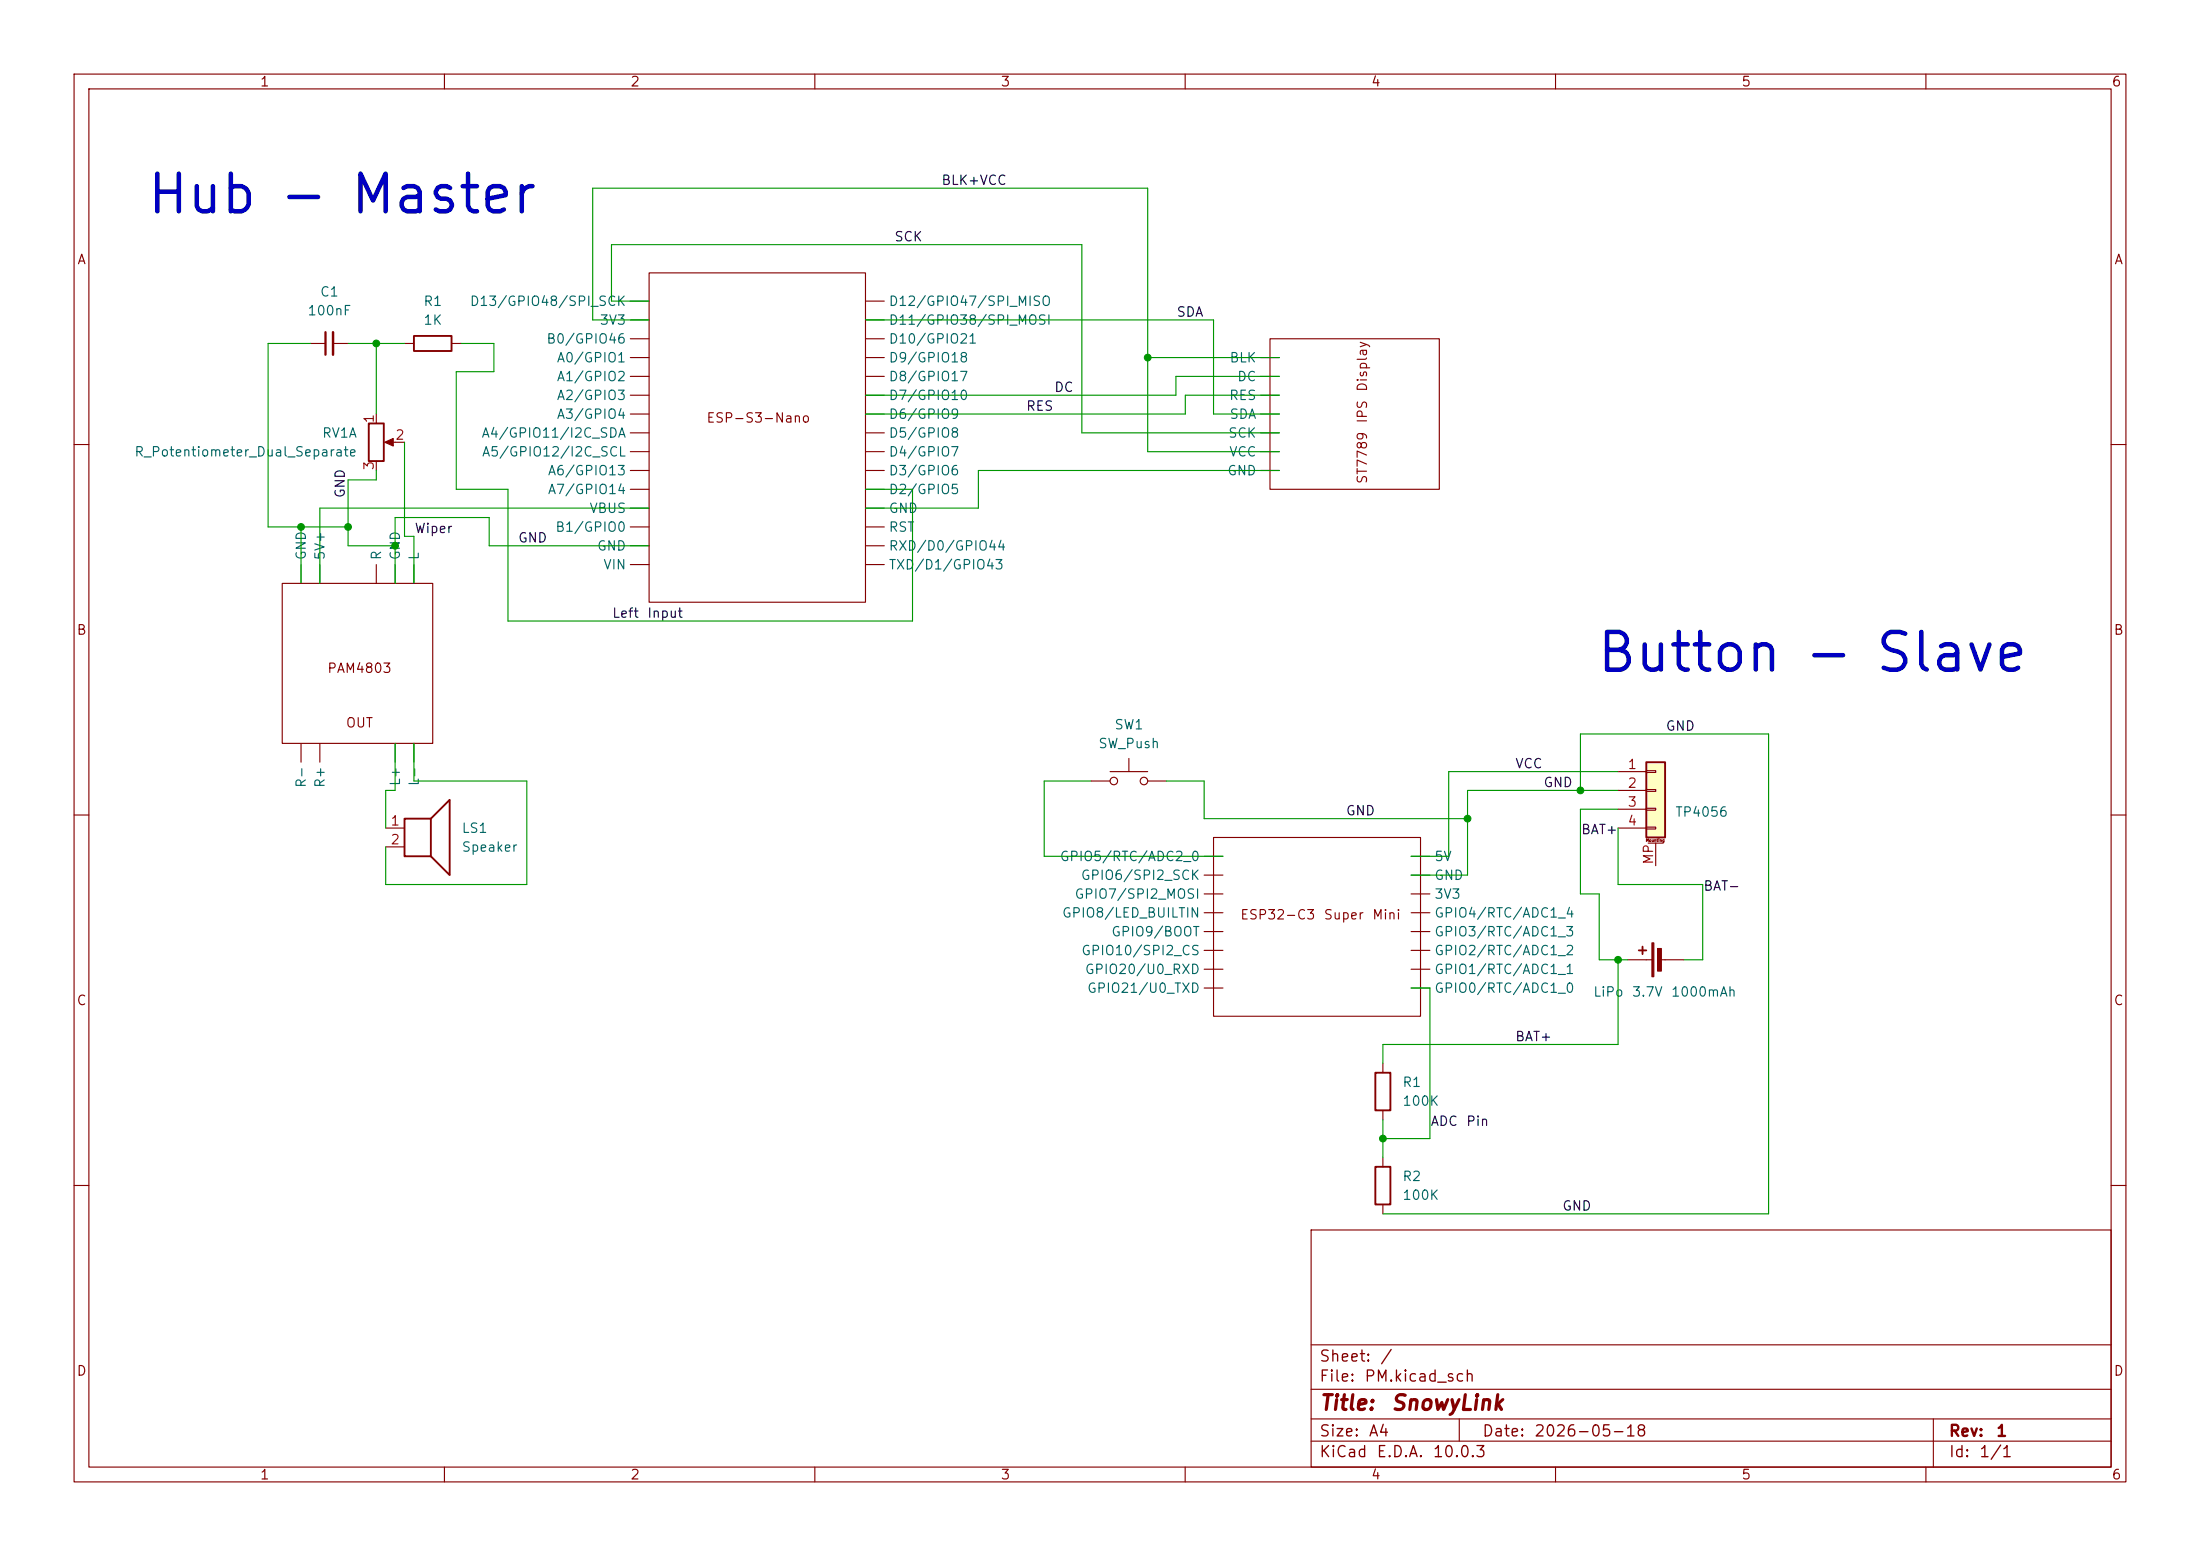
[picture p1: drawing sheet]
<svg xmlns="http://www.w3.org/2000/svg" width="297mm" height="210mm" viewBox="0 0 297 210" stroke-linecap="round" stroke-linejoin="round" font-family="sans-serif">
<g fill="none" stroke="#840000" stroke-width=".15">
<path d="M10 10h277v190h-277zM12 12h273v186h-273zM60 10v2M110 10v2M160 10v2M210 10v2M260 10v2M41.9 46.4h2M45 46.4h2M54.6 46.4h1.3M61 46.4h1.2M10 60h2"/>
<path d="M285 60h2M10 110h2M52.1 111.8h2.5M52.1 114.3h2.5M285 110h2M219.7 129.5h3.3M224 129.5h3.3M186.7 156.2v1.3M10 160h2M177 166h108v32h-108zM186.7 162.6v1.2M285 160h2"/>
<path d="M60 198v2M110 198v2M160 198v2M177 194.5h108M177 191.5h108M177 187.5h108M177 181.5h108M197 191.5v3M210 198v2M260 198v2M261 191.5v6.5"/>
</g>
<path d="M55.9 45.3h5.1v2.1h-5.1zM54.6 110.5h3.6v5.1h-3.6zM58.2 110.5l2.5-2.5v10.1l-2.5-2.5M221.2 128.3h1M221.7 127.8v1M185.7 157.5h2v5.1h-2z" fill="none" stroke="#840000" stroke-width=".25"/>
<path d="M43.9 44.8v3.1" fill="none" stroke="#840000" stroke-width=".3"/>
<path d="M45 44.8v3.1" fill="none" stroke="#840000" stroke-width=".33"/>
<g fill="#840000" stroke="#840000" stroke-width=".15">
<path d="M223 127.3h.3v4.5h-.3z"/>
<path d="M223.8 128h.5v3.1h-.5z"/>
</g>
<path d="M222.2 102.9h2.6v10.1h-2.6z" fill="#ffffc2"/>
<path d="M49.8 57.2h2v5h-2zM222.2 102.9h2.6v10.1h-2.6zM185.7 144.8h2v5.1h-2z" fill="none" stroke="#840000" stroke-width=".25"/>
<g fill="none" stroke="#840000" stroke-width=".15">
<path d="M87.6 36.8h29.2v44.5h-29.2zM50.8 55.9v1.3M52.3 59.7h2.3M85.1 40.6h2.5M85.1 43.2h2.5M85.1 45.7h2.5M85.1 48.3h2.5M85.1 50.8h2.5M85.1 53.3h2.5M85.1 55.9h2.5M85.1 58.4h2.5M116.8 40.6h2.6"/>
<path d="M116.8 43.2h2.6M116.8 45.7h2.6M116.8 48.3h2.6M116.8 50.8h2.6M116.8 53.3h2.6M116.8 55.9h2.6M116.8 58.4h2.6M170.2 48.3h2.5M170.2 50.8h2.5M170.2 53.3h2.5M170.2 55.9h2.5M170.2 58.4h2.5"/>
<path d="M171.4 45.7h22.9v20.3h-22.9zM38.1 78.7h20.3v21.6h-20.3zM40.6 76.2v2.5M43.2 76.2v2.5M50.8 62.2v1.3M50.8 76.2v2.5M53.3 76.2v2.5M55.9 76.2v2.5M85.1 61h2.5M85.1 63.5h2.5M85.1 66h2.5M85.1 68.6h2.5"/>
<path d="M85.1 71.1h2.5M85.1 73.7h2.5M85.1 76.2h2.5M116.8 61h2.6M116.8 63.5h2.6M116.8 66h2.6M116.8 68.6h2.6M116.8 71.1h2.6M116.8 73.7h2.6M116.8 76.2h2.6M170.2 61h2.5M170.2 63.5h2.5"/>
<path d="M40.6 100.3v2.6M43.2 100.3v2.6M53.3 100.3v2.6M55.9 100.3v2.6M147.3 105.4h2.6M149.9 104.1h5M152.4 102.4v1.7M154.9 105.4h2.6M162.6 115.6h2.5M162.6 118.1h2.5M163.8 113h28v24.2h-28zM190.5 115.6h2.5"/>
<path d="M190.5 118.1h2.5M218.4 104.1h3.8M218.4 106.7h3.8M218.4 109.2h3.8M218.4 111.8h3.8M222.2 104h1.3v.3h-1.3zM222.2 106.6h1.3v.2h-1.3zM222.2 109.1h1.3v.2h-1.3zM222.2 111.6h1.3v.3h-1.3zM222.5 113.8h2M223.5 113.8v3M162.6 120.7h2.5"/>
<path d="M162.6 123.2h2.5M162.6 125.7h2.5M162.6 128.3h2.5M162.6 130.8h2.5M162.6 133.4h2.5M190.5 120.7h2.5M190.5 123.2h2.5M190.5 125.7h2.5M190.5 128.3h2.5M190.5 130.8h2.5M190.5 133.4h2.5M186.7 143.5v1.3"/>
<path d="M186.7 149.9v1.2"/>
<circle cx="150.4" cy="105.4" r=".51"/>
<circle cx="154.4" cy="105.4" r=".51"/>
</g>
<path d="M51.9 59.7l1.2-.5v1z" fill="#840000" stroke="#840000" stroke-width=".15"/>
<g fill="none" stroke="#009600" stroke-width=".15">
<path d="M41.9 46.4h-5.7v24.7h10.8M47 46.4h7.6M50.8 46.4v9.5M54.6 59.7v12.7h1.3v6.3M62.2 46.4h4.5v3.8h-5.1v15.8h7v17.8h54.6v-17.8h-6.4M87.6 43.2h-7.6v-17.8h74.9v35.6h17.8M87.6 40.6h-5.1v-7.6h63.5v25.4h26.7M116.8 43.2h47v12.7h8.9M154.9 48.3h17.8M172.7 50.8h-14v2.5h-41.9M172.7 53.3h-12.7v2.6h-43.2M40.6 71.1v7.6"/>
<path d="M50.8 63.5v1.3h-3.8v8.9h6.3M87.6 68.6h-44.4v10.1M87.6 73.7h-21.6v-3.8h-12.7v8.8M172.7 63.5h-40.6v5.1h-15.3M53.3 100.3v6.4h-1.2v5.1M55.9 100.3v5.1h15.2v14h-19v-5.1M147.3 105.4h-6.3v10.2h24.1M157.5 105.4h5.1v5.1h35.5M213.4 106.7v-7.6h25.4v64.7h-52.1M218.4 104.1h-22.8v11.5h-5.1M218.4 109.2h-5v11.5h2.5v8.8h3.8M218.4 111.8v7.6h11.5v10.1h-2.6"/>
<path d="M218.4 106.7h-20.3v11.4h-7.6M190.5 133.4h2.5v20.3h-6.3M218.4 129.5v11.5h-31.7v2.5M186.7 151.1v5.1"/>
</g>
<g fill="#009600" stroke="#009600" stroke-width=".14">
<circle cx="213.4" cy="106.7" r=".46"/>
<circle cx="198.1" cy="110.5" r=".46"/>
<circle cx="218.4" cy="129.5" r=".46"/>
<circle cx="50.8" cy="46.4" r=".46"/>
<circle cx="53.3" cy="73.7" r=".46"/>
<circle cx="47" cy="71.1" r=".46"/>
<circle cx="40.6" cy="71.1" r=".46"/>
<circle cx="154.9" cy="48.3" r=".46"/>
<circle cx="186.7" cy="153.7" r=".46"/>
</g>
<g font-size="5.1" fill="#0000c2">
<text x="19.5" y="30.1">Hub - Master</text>
<text x="215.2" y="91.9">Button - Slave</text>
</g>
<g font-size="2" fill="#840000">
<text x="178" y="190.8">Title:</text>
<text x="187.7" y="190.8">SnowyLink</text>
</g>
<g font-size="1.5" fill="#840000">
<text x="178" y="184.2">Sheet:</text>
<text x="186.2" y="184.2">/</text>
<text x="178" y="186.9">File:</text>
<text x="184.1" y="186.9">PM.kicad_sch</text>
<text x="178" y="197.1">KiCad</text>
<text x="178" y="194.3">Size:</text>
<text x="184.7" y="194.3">A4</text>
<text x="185.7" y="197.1">E.D.A.</text>
<text x="193.3" y="197.1">10.0.3</text>
<text x="200" y="194.3">Date:</text>
<text x="207" y="194.3">2026-05-18</text>
<text x="263" y="194.3">Rev:</text>
<text x="263" y="197.1">Id:</text>
<text x="267.1" y="197.1">1/1</text>
<text x="269.4" y="194.3">1</text>
</g>
<g font-size="1.3" fill="#840000">
<text x="35" y="12">1</text>
<text x="85" y="12">2</text>
<text x="135" y="12">3</text>
<text x="185" y="12">4</text>
<text x="235" y="12">5</text>
<text x="285" y="12">6</text>
<text x="10.3" y="36">A</text>
<text x="285.3" y="36">A</text>
<text x="184.9" y="53" transform="rotate(-90 184.9 53)">Display</text>
<text x="95.3" y="57.4">ESP-S3-Nano</text>
<text x="184.9" y="57.2" transform="rotate(-90 184.9 57.2)">IPS</text>
<text x="184.9" y="65.4" transform="rotate(-90 184.9 65.4)">ST7789</text>
<text x="10.3" y="86">B</text>
<text x="285.3" y="86">B</text>
<text x="44.1" y="91.1">PAM4803</text>
<text x="46.6" y="98.5">OUT</text>
<text x="167.3" y="124.4">ESP32-C3</text>
<text x="178.6" y="124.4">Super</text>
<text x="185.2" y="124.4">Mini</text>
<text x="10.3" y="136">C</text>
<text x="285.3" y="136">C</text>
<text x="10.3" y="186">D</text>
<text x="285.3" y="186">D</text>
<text x="35" y="200">1</text>
<text x="85" y="200">2</text>
<text x="135" y="200">3</text>
<text x="185" y="200">4</text>
<text x="235" y="200">5</text>
<text x="285" y="200">6</text>
</g>
<g font-size="1.3" fill="#0f0f0f">
<text x="127" y="25.3">BLK+VCC</text>
<text x="120.6" y="32.9">SCK</text>
<text x="158.7" y="43.1">SDA</text>
<text x="142.2" y="53.2">DC</text>
<text x="138.4" y="55.8">RES</text>
<text x="46.9" y="67.3" transform="rotate(-90 46.9 67.3)">GND</text>
<text x="55.9" y="72.3">Wiper</text>
<text x="69.8" y="73.5">GND</text>
<text x="82.5" y="83.7">Left</text>
<text x="87.3" y="83.7">Input</text>
<text x="224.8" y="98.9">GND</text>
<text x="204.5" y="104">VCC</text>
<text x="208.3" y="106.6">GND</text>
<text x="181.6" y="110.4">GND</text>
<text x="213.4" y="112.9">BAT+</text>
<text x="229.9" y="120.5">BAT-</text>
<text x="204.5" y="140.8">BAT+</text>
<text x="193" y="152.3">ADC</text>
<text x="197.8" y="152.3">Pin</text>
<text x="210.8" y="163.7">GND</text>
</g>
<g font-size="1.3" fill="#006464">
<text x="43.1" y="40.3">C1</text>
<text x="57.1" y="41.6">R1</text>
<text x="63.3" y="41.6">D13/GPIO48/SPI_SCK</text>
<text x="119.9" y="41.6">D12/GPIO47/SPI_MISO</text>
<text x="41.4" y="42.9">100nF</text>
<text x="57.1" y="44.2">1K</text>
<text x="73.7" y="46.7">B0/GPIO46</text>
<text x="80.9" y="44.2">3V3</text>
<text x="119.9" y="44.2">D11/GPIO38/SPI_MOSI</text>
<text x="119.9" y="46.7">D10/GPIO21</text>
<text x="75.1" y="49.2">A0/GPIO1</text>
<text x="75.1" y="51.8">A1/GPIO2</text>
<text x="119.9" y="49.2">D9/GPIO18</text>
<text x="119.9" y="51.8">D8/GPIO17</text>
<text x="165.9" y="49.2">BLK</text>
<text x="166.9" y="51.8">DC</text>
<text x="43.4" y="59.4">RV1A</text>
<text x="64.9" y="59.4">A4/GPIO11/I2C_SDA</text>
<text x="75.1" y="54.3">A2/GPIO3</text>
<text x="75.1" y="56.9">A3/GPIO4</text>
<text x="119.9" y="54.3">D7/GPIO10</text>
<text x="119.9" y="56.9">D6/GPIO9</text>
<text x="119.9" y="59.4">D5/GPIO8</text>
<text x="165.7" y="59.4">SCK</text>
<text x="165.8" y="54.3">RES</text>
<text x="165.9" y="56.9">SDA</text>
<text x="18.1" y="61.9">R_Potentiometer_Dual_Separate</text>
<text x="65" y="61.9">A5/GPIO12/I2C_SCL</text>
<text x="73.9" y="64.5">A6/GPIO13</text>
<text x="119.9" y="61.9">D4/GPIO7</text>
<text x="119.9" y="64.5">D3/GPIO6</text>
<text x="165.6" y="64.5">GND</text>
<text x="165.8" y="61.9">VCC</text>
<text x="73.9" y="67">A7/GPIO14</text>
<text x="79.5" y="69.6">VBUS</text>
<text x="119.9" y="67">D2/GPIO5</text>
<text x="119.9" y="69.6">GND</text>
<text x="41.6" y="75.7" transform="rotate(-90 41.6 75.7)">GND</text>
<text x="44.2" y="75.7" transform="rotate(-90 44.2 75.7)">5V+</text>
<text x="51.8" y="75.7" transform="rotate(-90 51.8 75.7)">R</text>
<text x="54.3" y="75.7" transform="rotate(-90 54.3 75.7)">GND</text>
<text x="56.9" y="75.7" transform="rotate(-90 56.9 75.7)">L</text>
<text x="74.9" y="72.1">B1/GPIO0</text>
<text x="80.5" y="74.6">GND</text>
<text x="81.4" y="77.2">VIN</text>
<text x="119.9" y="72.1">RST</text>
<text x="119.9" y="74.6">RXD/D0/GPIO44</text>
<text x="119.9" y="77.2">TXD/D1/GPIO43</text>
<text x="148.2" y="101.3">SW_Push</text>
<text x="150.4" y="98.8">SW1</text>
<text x="41.6" y="106.4" transform="rotate(-90 41.6 106.4)">R-</text>
<text x="44.2" y="106.4" transform="rotate(-90 44.2 106.4)">R+</text>
<text x="54.3" y="106.2" transform="rotate(-90 54.3 106.2)">L+</text>
<text x="56.9" y="106.2" transform="rotate(-90 56.9 106.2)">L-</text>
<text x="62.2" y="112.7">LS1</text>
<text x="226.1" y="110.5">TP4056</text>
<text x="62.2" y="115.3">Speaker</text>
<text x="143" y="116.5">GPIO5/RTC/ADC2_0</text>
<text x="145.8" y="119.1">GPIO6/SPI2_SCK</text>
<text x="193.5" y="116.5">5V</text>
<text x="193.5" y="119.1">GND</text>
<text x="143.3" y="124.2">GPIO8/LED_BUILTIN</text>
<text x="145" y="121.6">GPIO7/SPI2_MOSI</text>
<text x="193.5" y="121.6">3V3</text>
<text x="193.5" y="124.2">GPIO4/RTC/ADC1_4</text>
<text x="145.9" y="129.2">GPIO10/SPI2_CS</text>
<text x="146.4" y="131.8">GPIO20/U0_RXD</text>
<text x="149.9" y="126.7">GPIO9/BOOT</text>
<text x="193.5" y="126.7">GPIO3/RTC/ADC1_3</text>
<text x="193.5" y="129.2">GPIO2/RTC/ADC1_2</text>
<text x="193.5" y="131.8">GPIO1/RTC/ADC1_1</text>
<text x="146.7" y="134.3">GPIO21/U0_TXD</text>
<text x="193.5" y="134.3">GPIO0/RTC/ADC1_0</text>
<text x="215" y="134.8">LiPo</text>
<text x="220.2" y="134.8">3.7V</text>
<text x="225.5" y="134.8">1000mAh</text>
<text x="189.2" y="147">R1</text>
<text x="189.2" y="149.6">100K</text>
<text x="189.2" y="159.7">R2</text>
<text x="189.2" y="162.3">100K</text>
</g>
<g font-size="1.3" fill="#a90000">
<text x="50.8" y="57.2" transform="rotate(-90 50.8 57.2)">1</text>
<text x="53.3" y="59.7">2</text>
<text x="50.8" y="63.6" transform="rotate(-90 50.8 63.6)">3</text>
<text x="219.6" y="104.1">1</text>
<text x="219.6" y="106.7">2</text>
<text x="52.6" y="111.7">1</text>
<text x="219.6" y="109.2">3</text>
<text x="219.6" y="111.7">4</text>
<text x="52.6" y="114.3">2</text>
<text x="223.5" y="116.8" transform="rotate(-90 223.5 116.8)">MP</text>
</g>
<text font-size=".4" fill="#840000" x="222.1" y="113.7">Mounting</text>
</svg>
